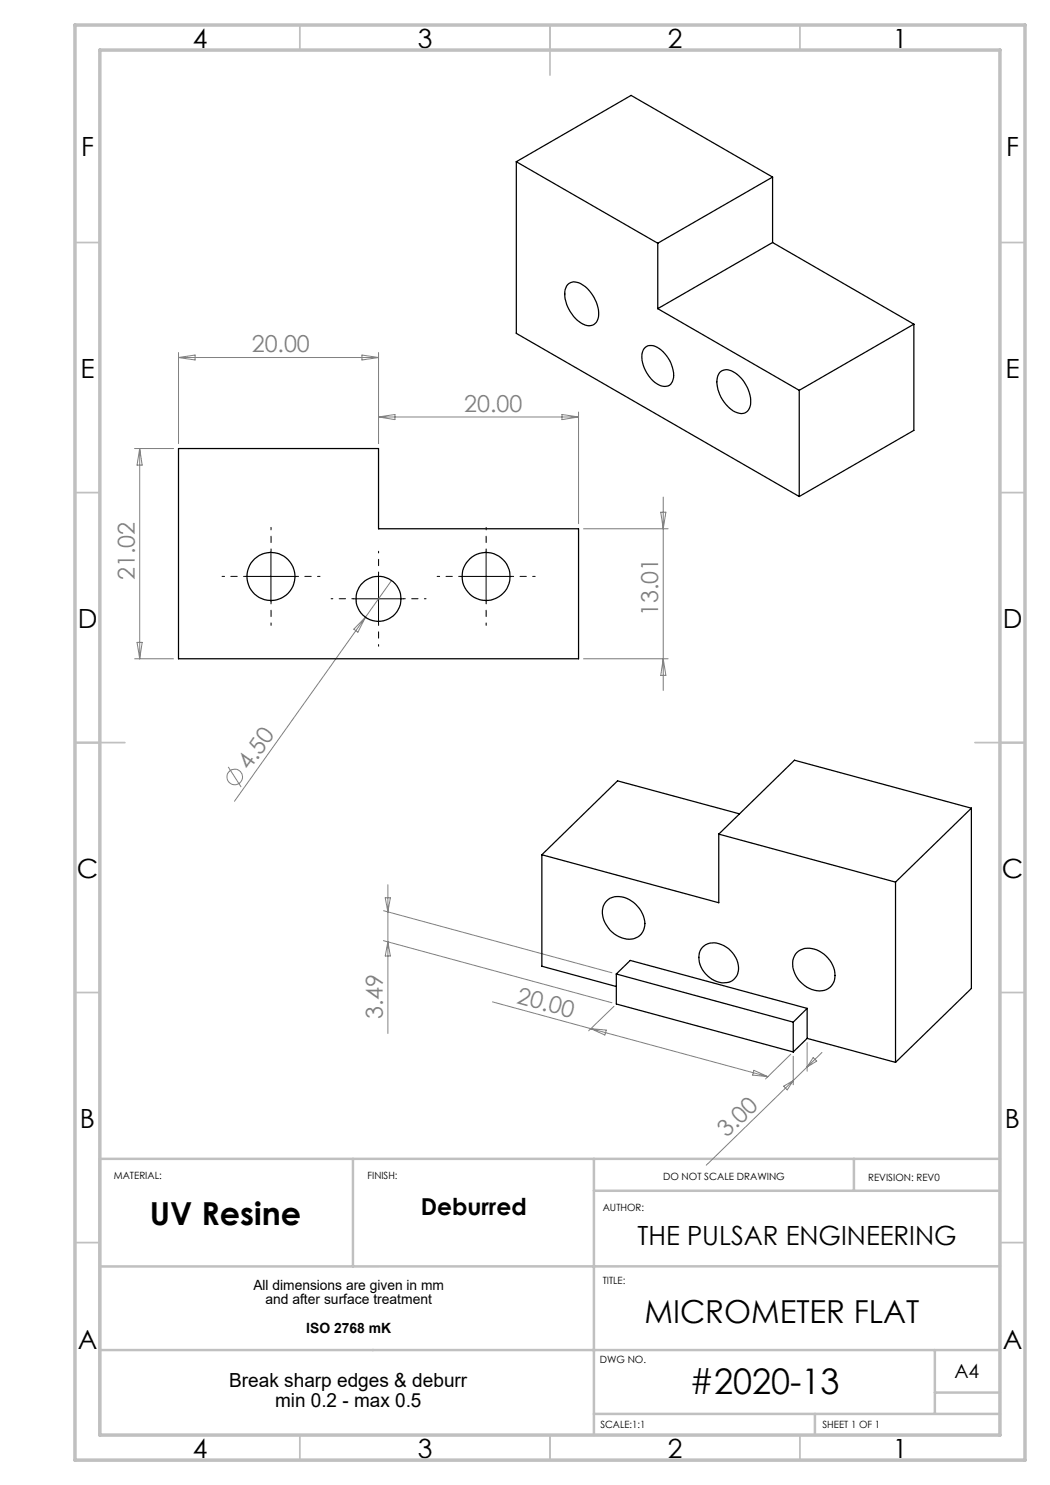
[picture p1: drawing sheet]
<svg xmlns="http://www.w3.org/2000/svg" width="210mm" height="297mm" viewBox="0 0 210 297" stroke-linecap="round" stroke-linejoin="round" font-family="sans-serif">
<g fill="none" stroke="#808080" stroke-width=".2">
<path d="M35.7 70.5v18.2M35.7 71.5h40M35.7 71.5l3.3-.5v1zM72.4 71l3.3 .5-3.3 .5zM75.7 70.5v18.2M26.9 89.7h7.8M27.9 89.7v42.1M27.9 89.7l.5 3.3h-1zM75.7 83.4h40M75.7 83.4l3.3-.5v1zM112.4 82.9l3.3 .5-3.3 .5zM115.7 82.4v22.3"/>
<path d="M132.6 99.4v38.7M78.3 116.1l-5.2 7.3M116.7 105.8h16.9M132.2 102.4h1l-.6 3.4zM26.9 131.8h7.8M27.4 128.5h1l-.5 3.3zM73.1 123.4l-26.2 36.9M73.1 123.4l-1.5 3-.8-.6zM116.7 131.8h16.9M132.6 131.8l.6 3.3h-1zM45.6 153.4l2.6 4M77 179.6h1.1l-.5 2.8z"/>
<path d="M77.6 176.9v29.8M76.7 182.1l45.7 12.5M76.7 188.1l45.7 12.5M77.6 188.4l.5 2.8h-1.1zM98.5 200.4l19.7 5.3M118.2 205.7l35.4 9.6M118.2 205.7l3 .3-.2 1zM122.8 201.3l-5.1 4.9M150.8 214.1l2.8 1.2-3.1-.3zM156.7 217.2l1.9-1.1-1.2 1.9zM158.2 210.9l-5.1 4.9M158.6 211.2v5.8"/>
<path d="M161.4 208.5v5.7M162.6 211.5l.7 .7-1.9 1.2zM164.4 210.5l-23.1 22.5"/>
<circle cx="46.9" cy="155.4" r="1.55"/>
</g>
<path d="M70.7 119.8h-4.5M75.7 114.8v-4.5M80.7 119.8h4.5M75.7 124.8v4.5" fill="none" stroke="#000" stroke-width=".2" stroke-dasharray="15.2 1.3 1.3 1.3" stroke-dashoffset="14.9"/>
<path d="M49.2 115.3h-4.8M54.2 110.3v-4.8M59.2 115.3h4.8M92.2 115.3h-4.8M97.2 110.3v-4.8M102.2 115.3h4.8M54.2 120.3v4.8M97.2 120.3v4.8" fill="none" stroke="#000" stroke-width=".2" stroke-dasharray="15.2 1.3 1.3 1.3" stroke-dashoffset="14.7"/>
<path d="M49.2 115.3h10M54.2 110.3v10M70.7 119.8h10M75.7 114.8v10M92.2 115.3h10M97.2 110.3v10" fill="none" stroke="#000" stroke-width=".2"/>
<g fill="none" stroke="#c0c0c0" stroke-width=".35">
<path d="M60 5v5M110 5v10M160 5v5M15 48.5h5M200 48.5h5M15 98.5h5M200 98.5h5M15 148.5h10M195 148.5h10M15 198.5h5M200 198.5h5M15 248.5h5"/>
<path d="M200 248.5h5M60 287v5M110 287v5M160 287v5"/>
</g>
<path d="M70.6 231.8v21.5M118.8 231.8v55.2M118.8 238.2h81.2M170.8 231.8v6.4M200 231.8h-180v55.2M200 253.3h-180M20 270h180M187 270v12.8M187 278.5h13M118.8 282.8h81.2M163 282.8v4.2" fill="none" stroke="#c0c0c0" stroke-width=".5"/>
<path d="M15 5h190v287h-190zM20 10h180v277h-180z" fill="none" stroke="#c0c0c0" stroke-width=".7"/>
<g fill="none" stroke="#000" stroke-width=".25">
<path d="M103.3 32.3v34.4l56.5 32.6M103.3 32.3l28.3 16.3M103.3 32.3l22.9-13.2 28.3 16.3M154.5 35.4l-22.9 13.2M154.5 35.4v13.1M113.5 56.9a2.2 2.2 0 0 1 3.1 .1 7.1 7.1 0 0 1 3 6.8 1.92 1.92 0 0 1-3 1 7.2 7.2 0 0 1-3.6-6.9zM131.6 48.6v13.1M154.5 48.5l-22.9 13.2M154.5 48.5l28.3 16.3M128.8 69.7a2.33 2.33 0 0 1 3.4 .3 6.5 6.5 0 0 1 2.4 5.9 1.76 1.76 0 0 1-2.8 1.1 6.6 6.6 0 0 1-3.3-6.7zM131.6 61.7l28.2 16.4M143.9 74.5a2.25 2.25 0 0 1 3.2 .1 7 7 0 0 1 2.9 6.7 1.88 1.88 0 0 1-2.9 1.1 7 7 0 0 1-3.6-6.9z"/>
<path d="M159.8 78.1v21.2M182.8 64.8l-23 13.3M182.8 64.8v21.3l-23 13.2M35.7 89.7h40v16.1h40v26h-80zM108.4 171v22.2l14.9 4.1M143.8 166.8v13.7l-35.4-9.5M143.8 166.8l35.3 9.6M147.9 162.8l-24.4-6.6-15.1 14.8M179.1 176.4v36.1M194.3 161.6l-15.2 14.8M194.3 161.6l-35.4-9.6-15.1 14.8M194.3 161.6v36.1l-15.2 14.8"/>
<path d="M121.4 180.2a4.1 4.1 0 0 1 5.4 .3 5.1 5.1 0 0 1 1.9 5.6 3.4 3.4 0 0 1-4.9 1.3 5.5 5.5 0 0 1-3.1-6.1zM123.3 194.8l2.7-2.7 35.4 9.6M123.3 194.8l35.3 9.6M123.3 194.8v6l35.3 9.6M140.5 189.5a3.7 3.7 0 0 1 4.8-.1 4.8 4.8 0 0 1 2.1 5.8 3.4 3.4 0 0 1-5 .7 4.7 4.7 0 0 1-2.2-6.1zM159.4 190.5a4.2 4.2 0 0 1 5.4 .3 4.9 4.9 0 0 1 1.7 6 3.7 3.7 0 0 1-5.1 .6 5.4 5.4 0 0 1-2.7-5.8zM158.6 204.4v6M161.4 207.7l17.7 4.8M161.4 201.7v6M161.4 201.7l-2.8 2.7M161.4 207.7l-2.8 2.7"/>
<circle cx="54.2" cy="115.3" r="4.8"/>
<circle cx="75.7" cy="119.8" r="4.5"/>
<circle cx="97.2" cy="115.3" r="4.8"/>
</g>
<text font-size="7.1" x="137.9" y="278.8">#2020-13</text>
<g font-size="6.3">
<text x="30" y="245.1">UV Resine</text>
<text x="128.9" y="264.6">MICROMETER FLAT</text>
</g>
<g font-size="5.3">
<text x="38.5" y="9.5">4</text>
<text x="83.5" y="9.5">3</text>
<text x="133.6" y="9.5">2</text>
<text x="178.6" y="9.5">1</text>
<text x="16.2" y="31.3">F</text>
<text x="201.2" y="31.3">F</text>
<text x="16.1" y="75.5">E</text>
<text x="201.1" y="75.5">E</text>
<text x="15.5" y="125.5">D</text>
<text x="200.5" y="125.5">D</text>
<text x="15.4" y="175.5">C</text>
<text x="200.4" y="175.5">C</text>
<text x="16" y="225.5">B</text>
<text x="201" y="225.5">B</text>
<text x="127.5" y="249">THE PULSAR ENGINEERING</text>
<text x="15.5" y="269.8">A</text>
<text x="200.5" y="269.8">A</text>
<text x="38.5" y="291.5">4</text>
<text x="83.5" y="291.5">3</text>
<text x="133.6" y="291.5">2</text>
<text x="178.6" y="291.5">1</text>
</g>
<g font-size="4.7" fill="#808080">
<text x="50.3" y="70.5">20.00</text>
<text x="92.8" y="82.4">20.00</text>
<text x="26.9" y="116.1" transform="rotate(-90 26.9 116.1)">21.02</text>
<text x="131.7" y="123.2" transform="rotate(-90 131.7 123.2)">13.01</text>
<text x="49.8" y="154.3" transform="rotate(-55 49.8 154.3)">4.50</text>
<text x="76.6" y="203.9" transform="rotate(-90 76.6 203.9)">3.49</text>
<text x="103.2" y="200.6" transform="rotate(15 103.2 200.6)">20.00</text>
<text x="145.4" y="227.6" transform="rotate(-44 145.4 227.6)">3.00</text>
</g>
<text font-size="4.7" x="84.2" y="243">Deburred</text>
<g font-size="3.9">
<text x="190.9" y="275.5">A4</text>
<text x="45.9" y="277.5">Break sharp edges &amp; deburr</text>
<text x="55" y="281.4">min 0.2 - max 0.5</text>
</g>
<g font-size="2.8">
<text x="50.7" y="258.1">All dimensions are given in mm</text>
<text x="53.1" y="260.9">and after surface treatment</text>
<text x="61.3" y="266.5">ISO 2768 mK</text>
</g>
<g font-size="2">
<text x="22.8" y="235.8">MATERIAL:</text>
<text x="73.5" y="235.8">FINISH:</text>
<text x="132.6" y="236">DO NOT SCALE DRAWING</text>
<text x="173.6" y="236.1">REVISION: REV0</text>
<text x="120.5" y="242.1">AUTHOR:</text>
<text x="120.5" y="256.7">TITLE:</text>
<text x="120" y="272.5">DWG NO.</text>
<text x="120.1" y="285.6">SCALE:1:1</text>
<text x="164.5" y="285.6">SHEET 1 OF 1</text>
</g>
</svg>
